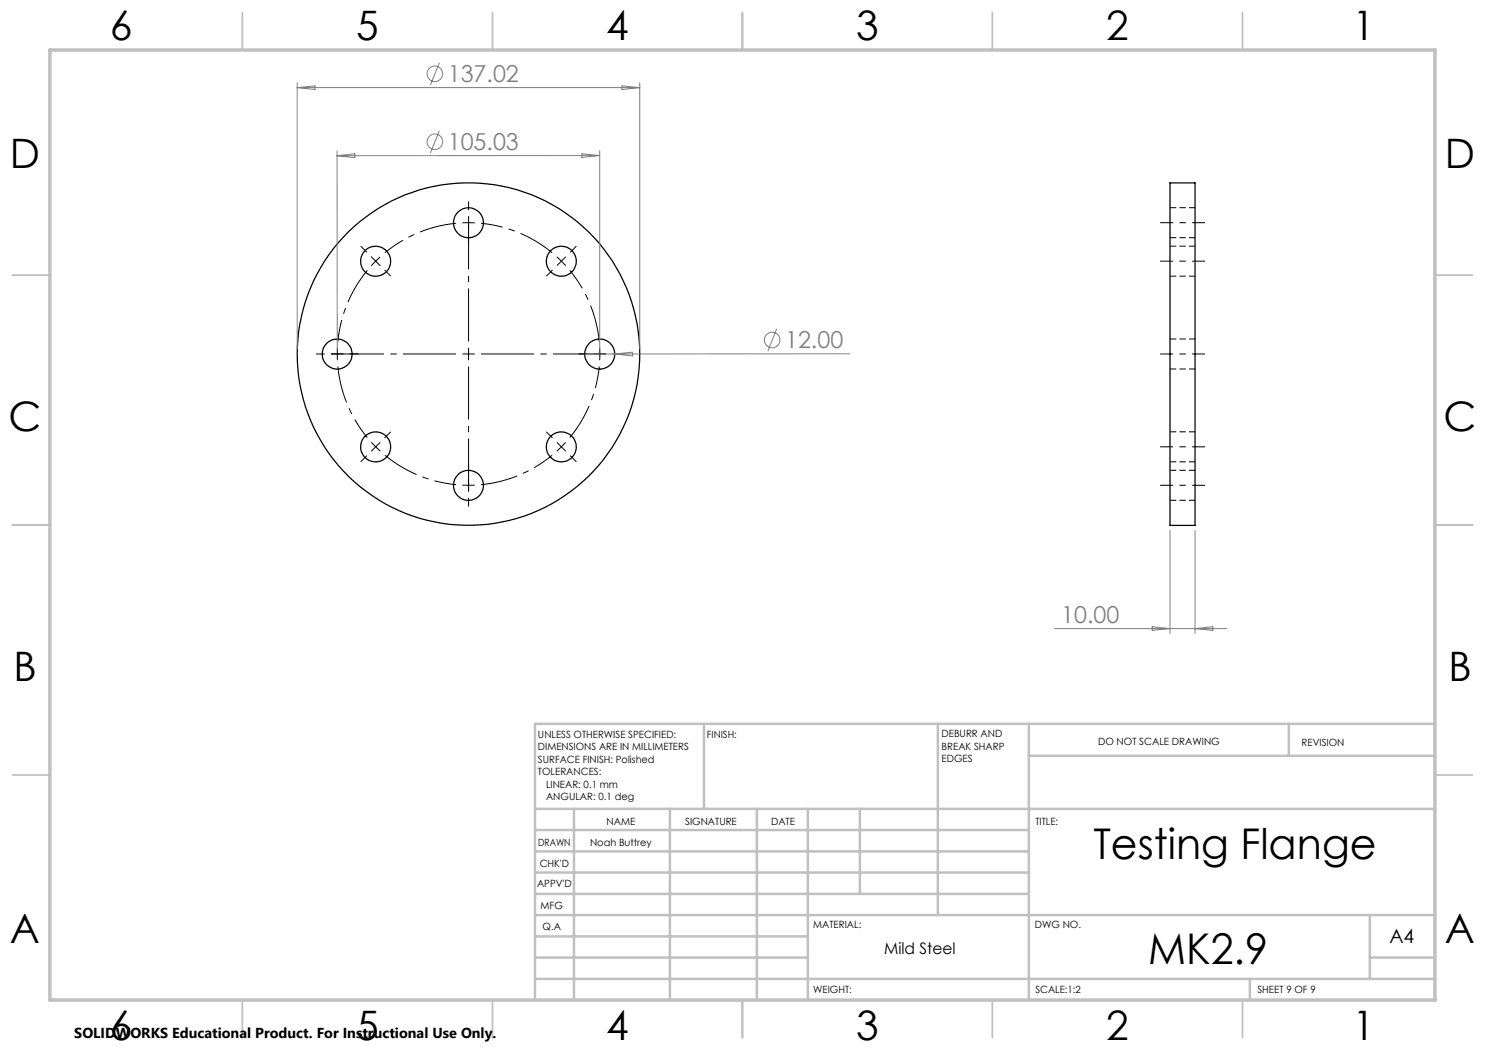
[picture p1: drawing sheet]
<svg xmlns="http://www.w3.org/2000/svg" width="297mm" height="210mm" viewBox="0 0 297 210" stroke-linecap="round" stroke-linejoin="round" font-family="sans-serif">
<g fill="none" stroke="#000" stroke-width=".25">
<path d="M234 36.6h5v68.5h-5z"/>
<circle cx="75.1" cy="52.2" r="3"/>
<circle cx="93.7" cy="44.6" r="3"/>
<circle cx="112.3" cy="52.2" r="2.99"/>
<circle cx="67.4" cy="70.8" r="2.99"/>
<circle cx="93.7" cy="70.8" r="34.3"/>
<circle cx="120" cy="70.8" r="3"/>
<circle cx="75.1" cy="89.4" r="3"/>
<circle cx="93.7" cy="97.1" r="3"/>
<circle cx="112.3" cy="89.4" r="2.99"/>
</g>
<path d="M234 55.2h5M234 47.5h5M239 49.2h-5M239 41.5h-5M234 73.8h5M239 67.8h-5M234 92.4h5M239 86.4h-5M239 94.1h-5M234 100.1h5" fill="none" stroke="#000" stroke-width=".2" stroke-dasharray="1.3 .6" stroke-linecap="butt"/>
<g fill="none" stroke="#808080" stroke-width=".2">
<path d="M59.4 16.5v53.3M59.4 17.5h68.6M59.4 17.5l3.6-.3v.7zM87.9 12.6l-1.8 4.4M124.4 17.2l3.6 .3-3.6 .4zM128 16.5v53.3M67.4 30.2l.1 39.6M67.4 31.1l3.6-.3v.7zM87.9 26.1l-1.8 4.5M116.4 30.8l3.5 .3-3.5 .4zM119.9 30.1v39.7M119.9 31.1h-52.5"/>
<path d="M122.9 70.8h-6M122.9 70.8l3.6-.4v.8zM155.3 65.8l-1.7 4.4M169.9 70.8h-47M234 106.1v20.6M239 106.1v20.6M210.9 125.7h34.5M230.4 125.3l3.6 .4-3.6 .4zM239 125.7l3.6-.4v.8z"/>
<circle cx="87" cy="14.8" r="1.55"/>
<circle cx="87" cy="28.3" r="1.55"/>
<circle cx="154.4" cy="68" r="1.55"/>
</g>
<g fill="none" stroke="#000" stroke-width=".2" stroke-dasharray="15.2 1.3 1.3 1.3" stroke-linecap="butt">
<path d="M73.4 50.5l-1.3-1.3M76.9 54l1.2 1.2M93.7 44.5l-1.2 .1M93.7 44.5l1.3 .1M93.7 44.5v-1.2M93.7 44.5v1.3M93.7 42v-1.7M93.7 47v1.8M110.5 54l-1.2 1.2M112.3 52.2l-.9-.8M112.3 52.2l.8 .9M112.3 52.2l.9-.9"/>
<path d="M112.3 52.2l-.9 .9M114 50.5l1.3-1.3M65 70.8h-1.8M67.5 70.8v1.2M67.5 70.8v-1.3M67.5 70.8h-1.3M67.5 70.8h1.2M70 70.8h1.7M93.7 70.8v-1.3M93.7 70.8h-1.2M93.7 70.8v1.2M93.7 70.8h1.3"/>
<path d="M117.5 70.8h-1.8M120 70.8l-.1-1.3M120 70.8l-.1 1.2M120 70.8h1.2M120 70.8h-1.3M122.5 70.8h1.7M73.4 91.1l-1.3 1.3M75.1 89.4l.9 .8M75.1 89.4l-.8-.9M75.1 89.4l-.8 .8M75.1 89.4l.9-.9M76.9 87.6l1.2-1.2"/>
<path d="M93.7 97.1l1.3-.1M93.7 97.1l-1.2-.1M93.7 97.1v1.2M93.7 97.1v-1.3M93.7 99.6v1.7M93.7 94.6v-1.8M110.5 87.6l-1.2-1.2M112.3 89.4l.8-.9M112.3 89.4l-.9 .8M112.3 89.4l.9 .8M112.3 89.4l-.9-.9M114 91.1l1.3 1.3"/>
</g>
<path d="M73.5 54.1a26.3 26.3 0 0 0-5.9 14.2M91.2 44.7a26.3 26.3 0 0 0-14.2 5.8M110.4 50.5a26.3 26.3 0 0 0-14.2-5.8M67.6 73.3a26.3 26.3 0 0 0 5.9 14.2M119.8 68.3a26.3 26.3 0 0 0-5.8-14.2M77 91a26.3 26.3 0 0 0 14.2 5.9M96.2 96.9a26.3 26.3 0 0 0 14.2-5.9M114 87.5a26.3 26.3 0 0 0 5.8-14.2" fill="none" stroke="#000" stroke-width=".2" stroke-dasharray="15.2 1.3 1.3 1.3" stroke-dashoffset="7.8" stroke-linecap="butt"/>
<path d="M74.3 51.4l1.7 1.7M76 51.4l-1.7 1.8" fill="none" stroke="#000" stroke-width=".2"/>
<path d="M241 44.5h-9M241 52.2h-9M232 70.8h9M241 89.4h-9M241 97.1h-9" fill="none" stroke="#000" stroke-width=".2" stroke-dasharray="15.2 1.3 1.3 1.3" stroke-dashoffset="12.6" stroke-linecap="butt"/>
<path d="M91.2 70.8h-25M93.7 68.3v-25M93.7 73.3v25M96.2 70.8h25" fill="none" stroke="#000" stroke-width=".2" stroke-dasharray="15.2 1.3 1.3 1.3" stroke-dashoffset="4.6" stroke-linecap="butt"/>
<g fill="none" stroke="#c0c0c0" stroke-width=".35">
<path d="M48.5 2.5v7.5M98.5 2.5v7.5M148.5 2.5v7.5M198.5 2.5v7.5M248.5 2.5v7.5M2.5 55h7.5M287 55h7.5M2.5 105h7.5M287 105h7.5M2.5 155h7.5M287 155h7.5M48.5 200v7.5"/>
<path d="M98.5 200v7.5M148.5 200v7.5M198.5 200v7.5M248.5 200v7.5"/>
</g>
<g fill="none" stroke="#c0c0c0" stroke-width=".5">
<path d="M140.8 144.8v17M187.6 144.8v38.2M205.8 144.8v55.2M205.8 151.2h81.2M257.8 144.8v6.4M287 144.8h-180v55.2M107 161.8h180M107 178.8h98.8M107 174.5h98.8M107 170.3h98.8M107 166h98.8M114.8 161.8v38.2"/>
<path d="M134 161.8v38.2M151.4 161.8v38.2M161.6 161.8v38.2M172 161.8v17M107 195.8h180M107 191.5h54.6M107 187.3h54.6M107 183h180M250 195.8v4.2M274 191.5h13M274 183v12.8"/>
</g>
<path d="M10 10h277v190h-277z" fill="none" stroke="#c0c0c0" stroke-width=".7"/>
<g font-size="8.5">
<text x="218.7" y="171.8">Testing Flange</text>
<text x="229.7" y="192.7">MK2.9</text>
</g>
<g font-size="8.1">
<text x="22" y="8">6</text>
<text x="71.2" y="8">5</text>
<text x="121.2" y="8">4</text>
<text x="171.3" y="8">3</text>
<text x="221.3" y="8">2</text>
<text x="270.5" y="8">1</text>
<text x="2" y="33.6">D</text>
<text x="289" y="33.6">D</text>
<text x="1.7" y="86.1">C</text>
<text x="288.7" y="86.1">C</text>
<text x="2.7" y="136.1">B</text>
<text x="289.7" y="136.1">B</text>
<text x="2" y="188.6">A</text>
<text x="289" y="188.6">A</text>
<text x="22" y="208">6</text>
<text x="71.2" y="208">5</text>
<text x="121.2" y="208">4</text>
<text x="171.3" y="208">3</text>
<text x="221.3" y="208">2</text>
<text x="270.5" y="208">1</text>
</g>
<g font-size="4.7" fill="#808080">
<text x="89.6" y="16.5">137.02</text>
<text x="89.6" y="30.1">105.03</text>
<text x="157" y="69.7">12.00</text>
<text x="212.2" y="124.7">10.00</text>
</g>
<text font-size="3.9" x="277.9" y="188.5">A4</text>
<text font-size="3.2" x="176.8" y="190.9">Mild Steel</text>
<text font-size="2.9" x="14.9" y="207.6">SOLIDWORKS Educational Product. For Instructional Use Only.</text>
<g font-size="2">
<text x="107.6" y="147.6">UNLESS OTHERWISE SPECIFIED:</text>
<text x="141.4" y="147.6">FINISH:</text>
<text x="188.3" y="147.5">DEBURR AND</text>
<text x="188.3" y="150">BREAK SHARP</text>
<text x="219.6" y="149">DO NOT SCALE DRAWING</text>
<text x="260.3" y="149.2">REVISION</text>
<text x="107.6" y="150.1">DIMENSIONS ARE IN MILLIMETERS</text>
<text x="107.6" y="152.6">SURFACE FINISH: Polished</text>
<text x="107.6" y="155.1">TOLERANCES:</text>
<text x="188.3" y="152.5">EDGES</text>
<text x="109.2" y="157.6">LINEAR: 0.1 mm</text>
<text x="109.2" y="160.1">ANGULAR: 0.1 deg</text>
<text x="121.3" y="165">NAME</text>
<text x="137" y="164.9">SIGNATURE</text>
<text x="154.2" y="164.9">DATE</text>
<text x="207.1" y="164.9">TITLE:</text>
<text x="107.6" y="169.1">DRAWN</text>
<text x="107.9" y="173.3">CHK'D</text>
<text x="118" y="169.1">Noah Buttrey</text>
<text x="107.4" y="177.4">APPV'D</text>
<text x="108.1" y="181.8">MFG</text>
<text x="108.5" y="186">Q.A</text>
<text x="162.6" y="185.5">MATERIAL:</text>
<text x="207" y="185.5">DWG NO.</text>
<text x="162.6" y="198.5">WEIGHT:</text>
<text x="207.1" y="198.6">SCALE:1:2</text>
<text x="251.5" y="198.6">SHEET 9 OF 9</text>
</g>
</svg>
